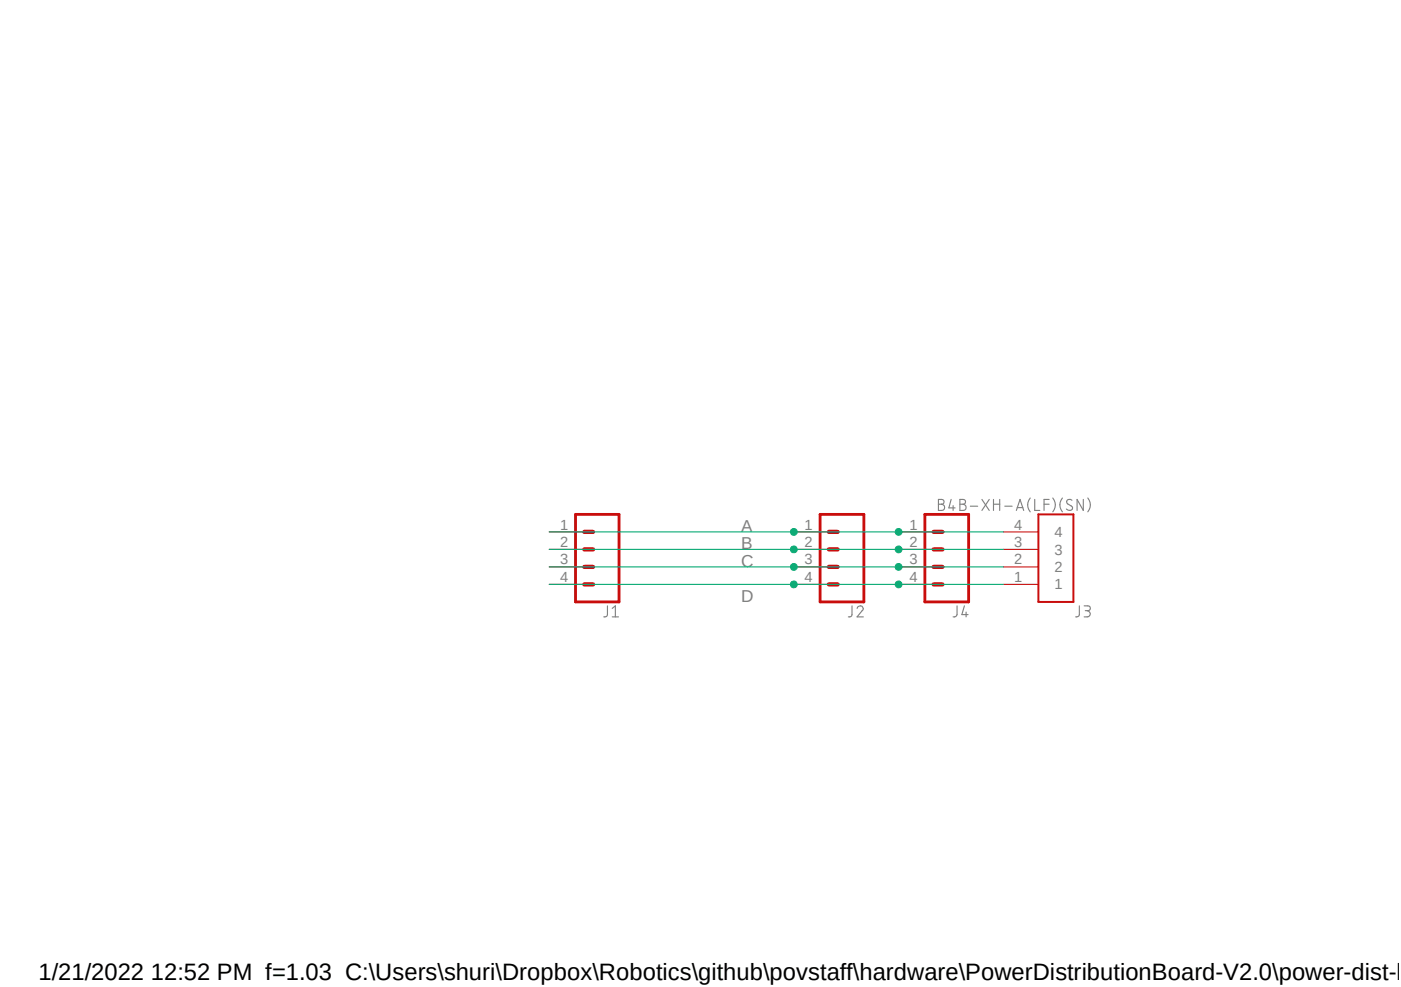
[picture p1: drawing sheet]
<?xml version="1.0" encoding="utf-8"?>
<!DOCTYPE eagle SYSTEM "eagle.dtd">
<eagle version="9.2.2">
<drawing>
<settings>
<setting alwaysvectorfont="yes"/>
<setting verticaltext="up"/>
</settings>
<grid distance="0.1" unitdist="inch" unit="inch" style="lines" multiple="1" display="no" altdistance="0.01" altunitdist="inch" altunit="inch"/>
<schematic xreflabel="%F%N/%S.%C%R" xrefpart="/%S.%C%R">
<libraries>
<library name="RoverWing-cover-V1.6">
<symbols>
<symbol name="CONN_04">
<wire x1="1.27" y1="-5.08" x2="-5.08" y2="-5.08" width="0.4064" layer="94"/>
<wire x1="-1.27" y1="2.54" x2="0" y2="2.54" width="0.6096" layer="94"/>
<wire x1="-1.27" y1="0" x2="0" y2="0" width="0.6096" layer="94"/>
<wire x1="-1.27" y1="-2.54" x2="0" y2="-2.54" width="0.6096" layer="94"/>
<wire x1="-5.08" y1="7.62" x2="-5.08" y2="-5.08" width="0.4064" layer="94"/>
<wire x1="1.27" y1="-5.08" x2="1.27" y2="7.62" width="0.4064" layer="94"/>
<wire x1="-5.08" y1="7.62" x2="1.27" y2="7.62" width="0.4064" layer="94"/>
<wire x1="-1.27" y1="5.08" x2="0" y2="5.08" width="0.6096" layer="94"/>
<pin name="1" x="5.08" y="-2.54" visible="pad" length="middle" direction="pas" swaplevel="1" rot="R180"/>
<pin name="2" x="5.08" y="0" visible="pad" length="middle" direction="pas" swaplevel="1" rot="R180"/>
<pin name="3" x="5.08" y="2.54" visible="pad" length="middle" direction="pas" swaplevel="1" rot="R180"/>
<pin name="4" x="5.08" y="5.08" visible="pad" length="middle" direction="pas" swaplevel="1" rot="R180"/>
<text x="-5.08" y="-7.366" size="1.778" layer="96" font="vector">&gt;VALUE</text>
<text x="-5.08" y="8.128" size="1.778" layer="95" font="vector">&gt;NAME</text>
</symbol>
</symbols>
<devicesets>
<deviceset name="CONN_04" prefix="J" uservalue="yes">
<gates>
<gate name="G$1" symbol="CONN_04" x="-2.54" y="0"/>
</gates>
<devices>
<device name="" package="1X04">
<connects>
<connect gate="G$1" pin="1" pad="1"/>
<connect gate="G$1" pin="2" pad="2"/>
<connect gate="G$1" pin="3" pad="3"/>
<connect gate="G$1" pin="4" pad="4"/>
</connects>
<technologies>
<technology name="">
<attribute name="PROD_ID" value="CONN-09696" constant="no"/>
</technology>
</technologies>
</device>
<device name="1.27MM" package="1X04_1.27MM">
<connects>
<connect gate="G$1" pin="1" pad="1"/>
<connect gate="G$1" pin="2" pad="2"/>
<connect gate="G$1" pin="3" pad="3"/>
<connect gate="G$1" pin="4" pad="4"/>
</connects>
<technologies>
<technology name=""/>
</technologies>
</device>
<device name="1X04_NO_SILK" package="1X04_NO_SILK">
<connects>
<connect gate="G$1" pin="1" pad="1"/>
<connect gate="G$1" pin="2" pad="2"/>
<connect gate="G$1" pin="3" pad="3"/>
<connect gate="G$1" pin="4" pad="4"/>
</connects>
<technologies>
<technology name="">
<attribute name="PROD_ID" value="CONN-09696" constant="no"/>
</technology>
</technologies>
</device>
<device name="JST-PTH" package="JST-4-PTH">
<connects>
<connect gate="G$1" pin="1" pad="1"/>
<connect gate="G$1" pin="2" pad="2"/>
<connect gate="G$1" pin="3" pad="3"/>
<connect gate="G$1" pin="4" pad="4"/>
</connects>
<technologies>
<technology name="">
<attribute name="PROD_ID" value="WIRE-13531" constant="no"/>
<attribute name="SF_ID" value="PRT-09916" constant="no"/>
</technology>
</technologies>
</device>
<device name="JST-PTH-VERT" package="JST-4-PTH-VERT">
<connects>
<connect gate="G$1" pin="1" pad="1"/>
<connect gate="G$1" pin="2" pad="2"/>
<connect gate="G$1" pin="3" pad="3"/>
<connect gate="G$1" pin="4" pad="4"/>
</connects>
<technologies>
<technology name="">
<attribute name="PROD_ID" value="CONN-13251"/>
</technology>
</technologies>
</device>
<device name="LOCK" package="1X04_LOCK">
<connects>
<connect gate="G$1" pin="1" pad="1"/>
<connect gate="G$1" pin="2" pad="2"/>
<connect gate="G$1" pin="3" pad="3"/>
<connect gate="G$1" pin="4" pad="4"/>
</connects>
<technologies>
<technology name="">
<attribute name="PROD_ID" value="CONN-09696" constant="no"/>
</technology>
</technologies>
</device>
<device name="LOCK_LONGPADS" package="1X04_LOCK_LONGPADS">
<connects>
<connect gate="G$1" pin="1" pad="1"/>
<connect gate="G$1" pin="2" pad="2"/>
<connect gate="G$1" pin="3" pad="3"/>
<connect gate="G$1" pin="4" pad="4"/>
</connects>
<technologies>
<technology name="">
<attribute name="PROD_ID" value="CONN-09696" constant="no"/>
</technology>
</technologies>
</device>
<device name="LONGPADS" package="1X04_LONGPADS">
<connects>
<connect gate="G$1" pin="1" pad="1"/>
<connect gate="G$1" pin="2" pad="2"/>
<connect gate="G$1" pin="3" pad="3"/>
<connect gate="G$1" pin="4" pad="4"/>
</connects>
<technologies>
<technology name="">
<attribute name="PROD_ID" value="CONN-09696" constant="no"/>
</technology>
</technologies>
</device>
<device name="POLAR" package="MOLEX-1X4">
<connects>
<connect gate="G$1" pin="1" pad="1"/>
<connect gate="G$1" pin="2" pad="2"/>
<connect gate="G$1" pin="3" pad="3"/>
<connect gate="G$1" pin="4" pad="4"/>
</connects>
<technologies>
<technology name="">
<attribute name="PROD_ID" value="CONN-08186" constant="no"/>
<attribute name="SF_ID" value="PRT-08231" constant="no"/>
</technology>
</technologies>
</device>
<device name="POLAR_LOCK" package="MOLEX-1X4_LOCK">
<connects>
<connect gate="G$1" pin="1" pad="1"/>
<connect gate="G$1" pin="2" pad="2"/>
<connect gate="G$1" pin="3" pad="3"/>
<connect gate="G$1" pin="4" pad="4"/>
</connects>
<technologies>
<technology name="">
<attribute name="PROD_ID" value="CONN-08186" constant="no"/>
<attribute name="SF_ID" value="PRT-08231" constant="no"/>
</technology>
</technologies>
</device>
<device name="SCREW" package="SCREWTERMINAL-3.5MM-4">
<connects>
<connect gate="G$1" pin="1" pad="1"/>
<connect gate="G$1" pin="2" pad="2"/>
<connect gate="G$1" pin="3" pad="3"/>
<connect gate="G$1" pin="4" pad="4"/>
</connects>
<technologies>
<technology name="">
<attribute name="PROD_ID" value="2xCONN-08399" constant="no"/>
<attribute name="SF_ID" value="2xPRT-08084" constant="no"/>
</technology>
</technologies>
</device>
<device name="SCREW_LOCK" package="SCREWTERMINAL-3.5MM-4_LOCK">
<connects>
<connect gate="G$1" pin="1" pad="1"/>
<connect gate="G$1" pin="2" pad="2"/>
<connect gate="G$1" pin="3" pad="3"/>
<connect gate="G$1" pin="4" pad="4"/>
</connects>
<technologies>
<technology name=""/>
</technologies>
</device>
<device name="SMD" package="1X04_SMD_RA_MALE">
<connects>
<connect gate="G$1" pin="1" pad="1"/>
<connect gate="G$1" pin="2" pad="2"/>
<connect gate="G$1" pin="3" pad="3"/>
<connect gate="G$1" pin="4" pad="4"/>
</connects>
<technologies>
<technology name="">
<attribute name="PROD_ID" value="CONN-09140" constant="no"/>
<attribute name="SF_ID" value="PRT-12638" constant="no"/>
</technology>
</technologies>
</device>
<device name="SMD2" package="1X04_1MM_RA">
<connects>
<connect gate="G$1" pin="1" pad="1"/>
<connect gate="G$1" pin="2" pad="2"/>
<connect gate="G$1" pin="3" pad="3"/>
<connect gate="G$1" pin="4" pad="4"/>
</connects>
<technologies>
<technology name="">
<attribute name="PROD_ID" value="CONN-10310" constant="no"/>
<attribute name="SF_ID" value="PRT-10208" constant="no"/>
</technology>
</technologies>
</device>
<device name="SMD_LONG" package="1X04_SMD_LONG">
<connects>
<connect gate="G$1" pin="1" pad="1"/>
<connect gate="G$1" pin="2" pad="2"/>
<connect gate="G$1" pin="3" pad="3"/>
<connect gate="G$1" pin="4" pad="4"/>
</connects>
<technologies>
<technology name="">
<attribute name="PROD_ID" value="CONN-09140" constant="no"/>
<attribute name="SF_ID" value="PRT-12638" constant="no"/>
</technology>
</technologies>
</device>
<device name="SMD_RA_FEMALE" package="1X04_SMD_RA_FEMALE">
<connects>
<connect gate="G$1" pin="1" pad="1"/>
<connect gate="G$1" pin="2" pad="2"/>
<connect gate="G$1" pin="3" pad="3"/>
<connect gate="G$1" pin="4" pad="4"/>
</connects>
<technologies>
<technology name=""/>
</technologies>
</device>
<device name="SMD_STRAIGHT_COMBO" package="1X04_SMD_VERTICAL_COMBO">
<connects>
<connect gate="G$1" pin="1" pad="1"/>
<connect gate="G$1" pin="2" pad="2"/>
<connect gate="G$1" pin="3" pad="3"/>
<connect gate="G$1" pin="4" pad="4"/>
</connects>
<technologies>
<technology name="">
<attribute name="PROD_ID" value="CONN-08511"/>
<attribute name="VALUE" value="1X04_SMD_STRAIGHT_COMBO"/>
</technology>
</technologies>
</device>
</devices>
</deviceset>
</devicesets>
</library>
<library name="RoverWing-V1.5">
<symbols>
<symbol name="B4B-XH-A(LF)(SN)">
<wire x1="-2.54" y1="7.62" x2="2.54" y2="7.62" width="0.254" layer="94"/>
<wire x1="2.54" y1="7.62" x2="2.54" y2="-5.08" width="0.254" layer="94"/>
<wire x1="2.54" y1="-5.08" x2="-2.54" y2="-5.08" width="0.254" layer="94"/>
<wire x1="-2.54" y1="-5.08" x2="-2.54" y2="7.62" width="0.254" layer="94"/>
<text x="-2.543159375" y="8.138109375" size="1.780209375" layer="95">&gt;NAME</text>
<text x="-2.54091875" y="-7.62275" size="1.778640625" layer="96">&gt;VALUE</text>
<pin name="1" x="7.62" y="5.08" length="middle" direction="pas" rot="R180"/>
<pin name="2" x="7.62" y="2.54" length="middle" direction="pas" rot="R180"/>
<pin name="3" x="7.62" y="0" length="middle" direction="pas" rot="R180"/>
<pin name="4" x="7.62" y="-2.54" length="middle" direction="pas" rot="R180"/>
</symbol>
</symbols>
<devicesets>
<deviceset name="B4B-XH-A(LF)(SN)" prefix="J">
<gates>
<gate name="G$1" symbol="B4B-XH-A(LF)(SN)" x="0" y="0"/>
</gates>
<devices>
<device name="" package="JST_B4B-XH-A(LF)(SN)">
<connects>
<connect gate="G$1" pin="1" pad="1"/>
<connect gate="G$1" pin="2" pad="2"/>
<connect gate="G$1" pin="3" pad="3"/>
<connect gate="G$1" pin="4" pad="4"/>
</connects>
<technologies>
<technology name="">
<attribute name="DESCRIPTION" value=" Connector Header Through Hole 4 position 0.098 (2.50mm) "/>
<attribute name="DIGI-KEY_PART_NUMBER" value="455-2249-ND"/>
<attribute name="DIGIKEY-PURCHASE-URL" value="https://snapeda.com/shop?store=DigiKey&amp;id=447494"/>
<attribute name="MF" value="JST Sales"/>
<attribute name="MP" value="B4B-XH-A(LF)(SN)"/>
<attribute name="PACKAGE" value="None"/>
</technology>
</technologies>
</device>
</devices>
</deviceset>
</devicesets>
</library>
</libraries>
<attributes>
</attributes>
<variantdefs>
</variantdefs>
<classes>
<class number="0" name="default" width="0" drill="0">
</class>
</classes>
<parts>
<part name="J2" library="RoverWing-cover-V1.6" deviceset="CONN_04" device=""/>
<part name="J1" library="RoverWing-cover-V1.6" deviceset="CONN_04" device=""/>
<part name="J3" library="RoverWing-V1.5" deviceset="B4B-XH-A(LF)(SN)" device=""/>
<part name="J4" library="RoverWing-cover-V1.6" deviceset="CONN_04" device=""/>
</parts>
<sheets>
<sheet>
<plain>
</plain>
<instances>
<instance part="J2" gate="G$1" x="63.5" y="83.82" smashed="yes" rot="R180">
<attribute name="VALUE" x="68.58" y="91.186" size="1.778" layer="96" font="vector" rot="R180"/>
<attribute name="NAME" x="68.58" y="75.692" size="1.778" layer="95" font="vector" rot="R180"/>
</instance>
<instance part="J1" gate="G$1" x="27.94" y="83.82" smashed="yes" rot="R180">
<attribute name="VALUE" x="33.02" y="91.186" size="1.778" layer="96" font="vector" rot="R180"/>
<attribute name="NAME" x="33.02" y="75.692" size="1.778" layer="95" font="vector" rot="R180"/>
</instance>
<instance part="J3" gate="G$1" x="96.52" y="83.82" smashed="yes" rot="R180">
<attribute name="VALUE" x="101.6" y="91.186" size="1.778" layer="96" font="vector" rot="R180"/>
<attribute name="NAME" x="101.6" y="75.692" size="1.778" layer="95" font="vector" rot="R180"/>
</instance>
<instance part="J4" gate="G$1" x="78.74" y="83.82" smashed="yes" rot="R180">
<attribute name="VALUE" x="83.82" y="91.186" size="1.778" layer="96" font="vector" rot="R180"/>
<attribute name="NAME" x="83.82" y="75.692" size="1.778" layer="95" font="vector" rot="R180"/>
</instance>
</instances>
<busses>
</busses>
<nets>
<net name="A" class="0">
<segment>
<pinref part="J2" gate="G$1" pin="1"/>
<pinref part="J1" gate="G$1" pin="1"/>
<wire x1="22.86" y1="86.36" x2="58.42" y2="86.36" width="0.1524" layer="91"/>
<label x="50.8" y="86.36" size="1.778" layer="95"/>
<pinref part="J4" gate="G$1" pin="1"/>
<wire x1="58.42" y1="86.36" x2="73.66" y2="86.36" width="0.1524" layer="91"/>
<junction x="58.42" y="86.36"/>
<pinref part="J3" gate="G$1" pin="4"/>
<wire x1="73.66" y1="86.36" x2="88.9" y2="86.36" width="0.1524" layer="91"/>
<junction x="73.66" y="86.36"/>
</segment>
</net>
<net name="B" class="0">
<segment>
<pinref part="J2" gate="G$1" pin="2"/>
<pinref part="J1" gate="G$1" pin="2"/>
<wire x1="22.86" y1="83.82" x2="58.42" y2="83.82" width="0.1524" layer="91"/>
<pinref part="J4" gate="G$1" pin="2"/>
<wire x1="58.42" y1="83.82" x2="73.66" y2="83.82" width="0.1524" layer="91"/>
<junction x="58.42" y="83.82"/>
<label x="50.8" y="83.82" size="1.778" layer="95"/>
<pinref part="J3" gate="G$1" pin="3"/>
<wire x1="73.66" y1="83.82" x2="88.9" y2="83.82" width="0.1524" layer="91"/>
<junction x="73.66" y="83.82"/>
</segment>
</net>
<net name="C" class="0">
<segment>
<pinref part="J2" gate="G$1" pin="3"/>
<pinref part="J1" gate="G$1" pin="3"/>
<wire x1="22.86" y1="81.28" x2="58.42" y2="81.28" width="0.1524" layer="91"/>
<pinref part="J4" gate="G$1" pin="3"/>
<wire x1="58.42" y1="81.28" x2="73.66" y2="81.28" width="0.1524" layer="91"/>
<junction x="58.42" y="81.28"/>
<label x="50.8" y="81.28" size="1.778" layer="95"/>
<pinref part="J3" gate="G$1" pin="2"/>
<wire x1="73.66" y1="81.28" x2="88.9" y2="81.28" width="0.1524" layer="91"/>
<junction x="73.66" y="81.28"/>
</segment>
</net>
<net name="D" class="0">
<segment>
<pinref part="J2" gate="G$1" pin="4"/>
<pinref part="J1" gate="G$1" pin="4"/>
<wire x1="22.86" y1="78.74" x2="58.42" y2="78.74" width="0.1524" layer="91"/>
<label x="50.8" y="76.2" size="1.778" layer="95"/>
<pinref part="J4" gate="G$1" pin="4"/>
<wire x1="58.42" y1="78.74" x2="73.66" y2="78.74" width="0.1524" layer="91"/>
<junction x="58.42" y="78.74"/>
<pinref part="J3" gate="G$1" pin="1"/>
<wire x1="73.66" y1="78.74" x2="88.9" y2="78.74" width="0.1524" layer="91"/>
<junction x="73.66" y="78.74"/>
</segment>
</net>
</nets>
</sheet>
</sheets>
</schematic>
</drawing>
</eagle>
